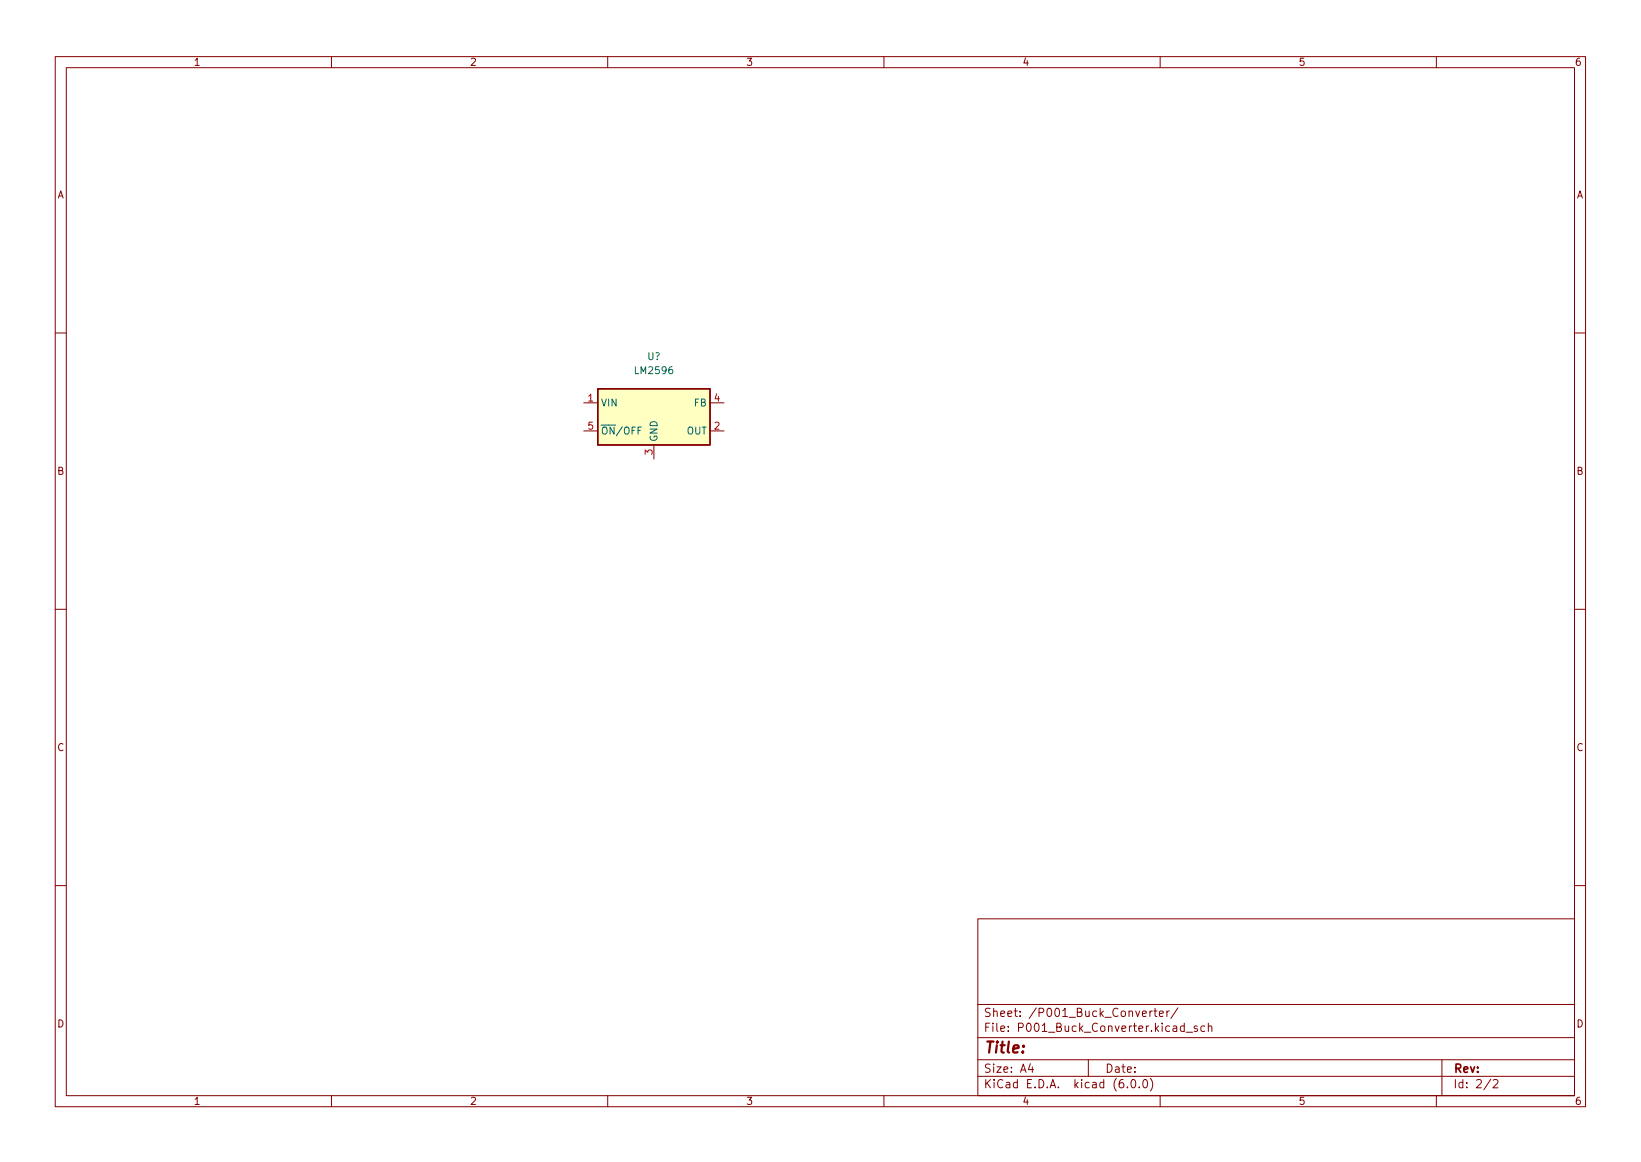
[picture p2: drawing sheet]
<svg xmlns="http://www.w3.org/2000/svg" width="297mm" height="210mm" viewBox="0 0 297 210" stroke-linecap="round" stroke-linejoin="round" font-family="sans-serif">
<g fill="none" stroke="#840000" stroke-width=".18">
<path d="M10 10.2h277v190.1h-277zM12 12.2h273v186.1h-273zM60 10.2v2M110 10.2v2M160 10.2v2M210 10.2v2M260 10.2v2M10 60.2h2M105.7 72.9h2.5M105.7 78h2.5M128.5 72.9h2.6M128.5 78h2.6"/>
<path d="M285 60.2h2M118.4 80.5v2.6M10 110.2h2M285 110.2h2M10 160.2h2M177 166.3h108v32h-108zM285 160.2h2M60 198.3v2M110 198.3v2M160 198.3v2M177 194.8h108M177 191.8h108"/>
<path d="M177 187.8h108M177 181.8h108M186.5 192.5l-.4 1h1M186.9 193v1M197 191.8v3M204.1 196.7v.1M204.9 195.4l.2-.1a.8 .8 0 0 1 .5 .8 .8 .8 0 0 1-.5 .7 1 1 0 0 1-.2-1.4zM206.2 196.7v.1M207.1 195.4l.1-.1a.8 .8 0 0 1 .5 .8 .8 .8 0 0 1-.5 .7 1 1 0 0 1-.1-1.4zM208.1 182.9v1M208.2 195.1a1.72 1.72 0 0 1 0 2.3M208.6 182.9l-.3 .1-.2 .2"/>
<path d="M208.9 182.9h.5M209.1 182.4v1.3l.3 .2M209.9 183.4l.7-.1-.1-.3-.4-.1-.2 .2v.8h.6M210 198.3v2M211.2 182.9v1M211.6 182.9l-.2 .1-.2 .2M213.2 182.4l-1.3 1.9M214.4 185.7l-.5-.1-.3 .3v.4l.2 .3h.6M214.4 185.1v1.5M214.7 186.8h1.2M216.7 185.7l-.3-.1-.3 .2 .1 .3 .5 .1v.4h-.6M218.1 185.7l-.5-.1-.2 .3v.4l.1 .3h.6"/>
<path d="M218.7 185.8l.2-.2 .4 .1 .1 .9M218.7 185.1v1.5M260 198.3v2M261 191.8v6.5M269.9 195.3l-1.3 1.9M270.3 195.5l.6-.2 .2 .2 .1 .3-1 1h1"/>
</g>
<path d="M108.2 70.4h20.3v10.1h-20.3z" fill="#ffffc2" stroke="#ffffc2" stroke-width=".18"/>
<path d="M108.2 70.4h20.3v10.1h-20.3z" fill="none" stroke="#840000" stroke-width=".25"/>
<text font-size="2.8" fill="#840000" x="178" y="190.6">Title:</text>
<g font-size="2.1" fill="#840000">
<text x="178" y="184">Sheet: /P001_Buck_Converter/</text>
<text x="178" y="186.7">File: P001_Buck_Converter.kicad_sch</text>
<text x="178" y="196.9">KiCad E.D.A. kicad (6.0.0)</text>
<text x="178" y="194.1">Size: A4</text>
<text x="200" y="194.1">Date:</text>
<text x="263" y="194.1">Rev:</text>
<text x="263" y="196.9">Id: 2/2</text>
</g>
<g font-size="1.8" fill="#840000">
<text x="35" y="11.9">1</text>
<text x="85" y="11.9">2</text>
<text x="135" y="11.9">3</text>
<text x="185" y="11.9">4</text>
<text x="235" y="11.9">5</text>
<text x="285" y="11.9">6</text>
<text x="10.3" y="35.9">A</text>
<text x="285.3" y="35.9">A</text>
<text x="10.3" y="85.9">B</text>
<text x="285.3" y="85.9">B</text>
<text x="10.3" y="135.9">C</text>
<text x="285.3" y="135.9">C</text>
<text x="10.3" y="185.9">D</text>
<text x="285.3" y="185.9">D</text>
<text x="35" y="199.9">1</text>
<text x="85" y="199.9">2</text>
<text x="135" y="199.9">3</text>
<text x="185" y="199.9">4</text>
<text x="235" y="199.9">5</text>
<text x="285" y="199.9">6</text>
</g>
<g font-size="1.8" fill="#006464">
<text x="117.2" y="65.1">U?</text>
<text x="115.1" y="67.7">LM2596</text>
<text x="108.7" y="73.5">VIN</text>
<text x="125.7" y="73.5">FB</text>
<text x="108.7" y="78.6">~{ON}/OFF</text>
<text x="119" y="80" transform="rotate(-90 119 80)">GND</text>
<text x="124.3" y="78.6">OUT</text>
</g>
<g font-size="1.8" fill="#a90000">
<text x="106.4" y="72.6">1</text>
<text x="106.4" y="77.7">5</text>
<text x="129.3" y="77.7">2</text>
<text x="129.3" y="72.6">4</text>
<text x="118.1" y="82.3" transform="rotate(-90 118.1 82.3)">3</text>
</g>
</svg>
